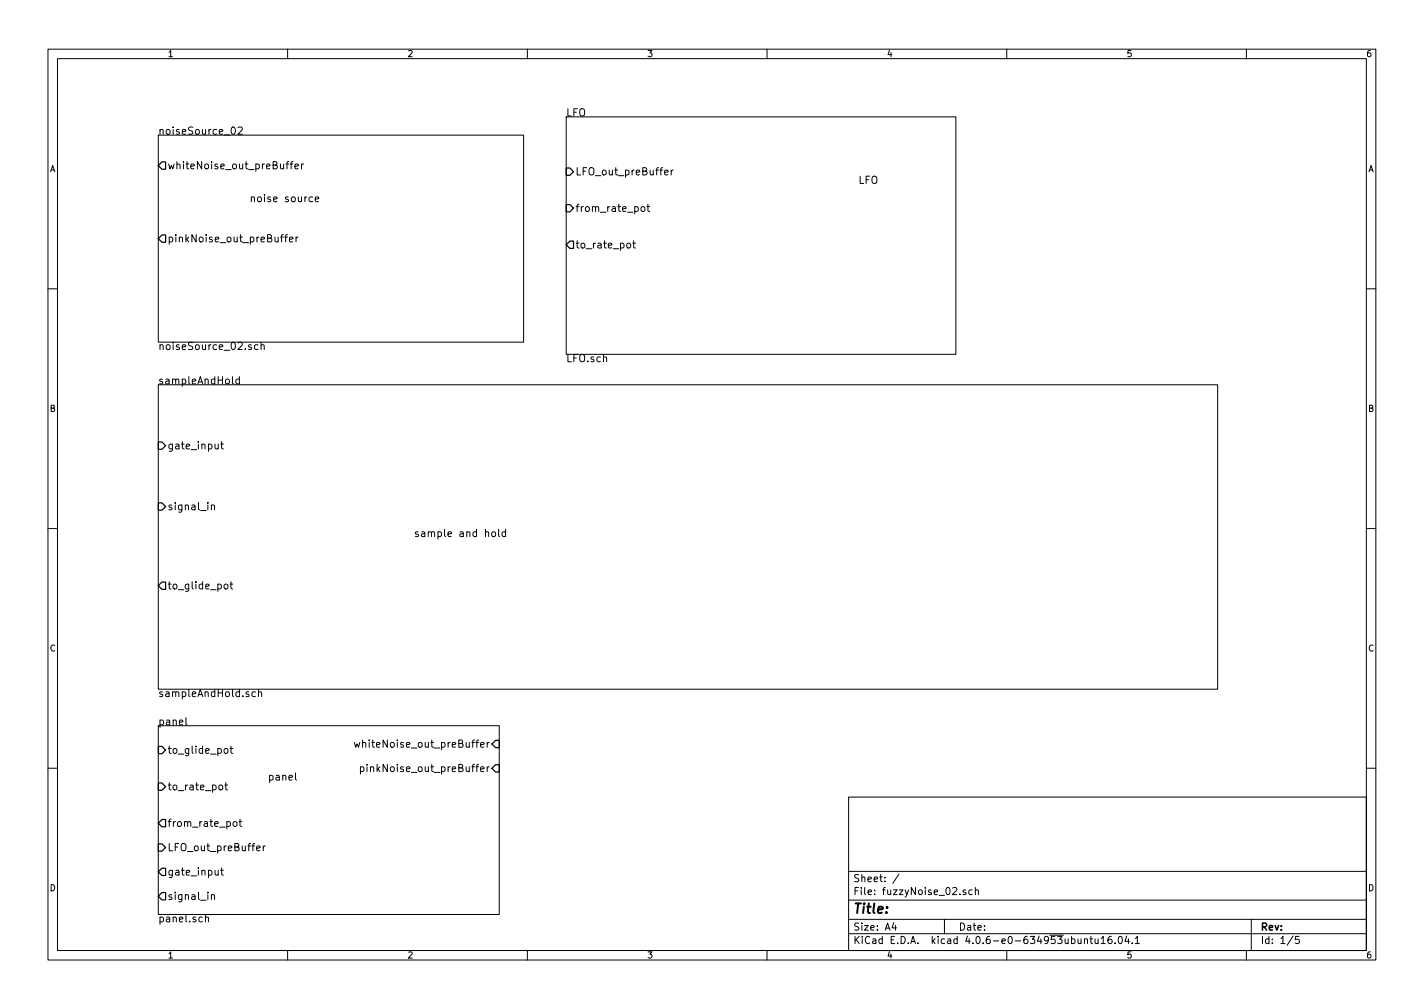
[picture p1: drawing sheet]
<svg xmlns="http://www.w3.org/2000/svg" width="297mm" height="210mm" viewBox="0 0 297 210" stroke-linecap="round" stroke-linejoin="round" font-family="sans-serif">
<g fill="none" stroke="#000" stroke-width=".21">
<path d="M10 10.3h277v189.9h-277zM12 12.2h273v186.1h-273zM60 10.3v1.9M110 10.3v1.9M160 10.3v1.9M210 10.3v1.9M260 10.3v1.9M33 28.2h76.2v43.2h-76.2zM48.4 26.6l.2-.1a.81 .81 0 0 1 .5 .7 .81 .81 0 0 1-.5 .8l-.2-.1-.2-.5zM49.7 26.6l.5-.1 .3 .4-.9 1.1h.9M59.7 34.2h.5M60.2 33.7l-.3 .2v1.3"/>
<path d="M60.5 34.2h.6M61.1 33.7l-.4 .2v1.3M61.5 34.7l.8-.1-.1-.3-.5-.1-.2 .2 .1 .7h.6M62.9 34.2v1M63.3 34.2l-.4 .3M118.1 24.4h81.3v49.5h-81.3zM138.6 36l.8-.2-.1-.2-.4-.1-.3 .2 .1 .7h.6M140 35.5v1M140.4 35.5l-.4 .3M58.5 49.4h.6M59.1 48.9l-.4 .3v1.3M59.4 49.4h.6"/>
<path d="M60 48.9l-.4 .3v1.3M60.4 50l.7-.2-.1-.3-.4-.1-.2 .3 .1 .7h.5M61.7 49.4v1.1M62.2 49.4l-.5 .4M65.2 41.1h-.4l-.3 .3 .1 .6h.6M65.8 41.6l.7-.2-.1-.3h-.4l-.2 .2v.7h.6M130.8 50.9l.2-.2 .5 .2v.6l-.1 .2h-.4l-.2-.1zM132 50.7h.6M132.2 50.2v1.3l.4 .2M133.8 43.3l.2-.2 .4 .2 .1 .5-.1 .2-.4 .1-.2-.1zM135 43.1h.5M135.2 42.6v1.3l.3 .2"/>
<path d="M10 60.2h2M48.5 78.6v1.3l.2 .2M49.9 79.1h-.4l-.3 .3 .2 .6h.5M49.9 78.6v1.5M53.8 72l-.4-.1-.3 .3 .1 .6h.6M54.5 72.1v-.1a.36 .36 0 0 1 .6 .1v.8M54.5 71.4v1.5M285 60.2h2M33 80.3h221v63.5h-221zM46 92.6h.6M46.2 92.1v1.3l.4 .2M10 110.3h2"/>
<path d="M44.1 105.5l.1-.1a.36 .36 0 0 1 .6 .2v.7M44.1 105.3v1M102.7 111l.4-.1 .3 .3v.5l-.3 .2h-.4l-.1-.2zM104 110.4v1.3l.2 .2M105.5 111l-.5-.1-.3 .3 .2 .7h.6M105.5 110.4v1.5M285 110.3h2M46.8 122l.2-.2 .5 .2v.6l-.1 .2-.4 .1-.2-.2zM48 121.8h.6M48.2 121.3v1.4l.4 .2M33 151.4h71.1v39.3h-71.1zM38.8 149.7v1.3l.2 .2"/>
<path d="M46.8 156.3l.2-.2 .5 .2v.6l-.1 .2h-.4l-.2-.1zM48 156.1h.6M48.2 155.6v1.3l.4 .2M53.3 144.4l-.4-.1-.3 .3 .1 .6h.6M53.9 144.4h.1a.36 .36 0 0 1 .6 .1v.8M53.9 143.8v1.5M73.9 154.9l.3 1 .3-.7 .3 .7 .3-1M75.2 159.9v1.6M100.3 155.4l.7-.2-.1-.3h-.4l-.2 .2v.7h.6M101.6 154.9v1M101.6 159.9v1.1M102.1 154.9l-.5 .3"/>
<path d="M102.1 159.9l-.5 .3M10 160.2h2M45.7 163.9l.2-.2 .5 .2 .1 .6-.2 .2-.4 .1-.2-.2zM46.9 163.7h.6M47.1 163.2v1.4l.4 .2M48.8 171.4h.3l.3 .3v.4l-.3 .3-.3-.1-.2-.2zM49.9 171.4h.5M50.1 170.9v1.3l.3 .2M53.5 177l.8-.2-.1-.3-.4-.1-.3 .3 .1 .7h.6M54.9 176.4v1.1M55.3 176.4l-.4 .4M61.6 161.2v1.3l.3 .2"/>
<path d="M75.2 160l.4-.1 .3 .3-.1 .7h-.6M100.3 160.4l.7-.1-.1-.3-.4-.1-.2 .3v.7h.6M177 166.3h108v32h-108zM285 160.2h2M42.8 191.4h.1a.36 .36 0 0 1 .6 .1v.8M42.8 190.8v1.5M44.1 186.8l.1-.1a.36 .36 0 0 1 .6 .1v.8M44.1 186.6v1M46 181.5h.6M46.2 181v1.3l.4 .2M60 198.3v1.9M110 198.3v1.9"/>
<path d="M160 198.3v1.9M177 194.8h108M177 191.8h108M177 187.8h108M177 181.8h108M186.4 192.5l-.3 1h.9M186.8 193v1M187.5 182.3l-1.3 2M197 191.8v3M201.4 185.7l-.3-.1-.2 .2v.2l.5 .2v.3h-.5M202.8 185.7l-.4-.1-.3 .3 .1 .6 .2 .1 .4-.1M203.5 185.7l.2-.1 .3 .1 .1 .9"/>
<path d="M203.5 185.1v1.5M210 198.3v1.9M226.2 196l.2-.2 .4 .1v.9M226.2 195.8v1M227.4 195.8h.5M227.6 195.3v1.3l.3 .2M228.4 195.8l.1 .9 .4 .1 .2-.1M229.1 195.8v1M229.7 195.8l.4-.5v1.5M229.7 196.8h.9M231.8 195.3l-.4 .1a1.11 1.11 0 0 0-.1 1.3l.4 .1 .2-.1 .1-.5-.3-.3-.4 .1-.2 .2M232.6 196.7v.1"/>
<path d="M233.4 195.5l.2-.2a.8 .8 0 0 1 .5 .8 .8 .8 0 0 1-.5 .7l-.4-.5zM235 195.2l-.3 1.1h.9M235.4 195.8v1M236.2 196.7v.1M236.8 195.8l.4-.5v1.5M236.8 196.8h.9M260 198.3v1.9M261 191.8v6.5M269.7 195.2l-1.2 2M271 195.3h-.7l-.1 .7h.7l.1 .2v.5l-.2 .1-.6-.1"/>
</g>
<g fill="none" stroke="#000" stroke-width=".25">
<path d="M33.8 33.8h.7v1.5h-.7l-.8-.8zM118.1 35h.8l.7 .8-.7 .8h-.8zM33.8 49h.7v1.5h-.7l-.8-.7zM118.1 42.7h.8l.7 .7-.7 .8h-.8zM118.9 50.3h.7v1.5h-.7l-.8-.8zM33 92.2h.8l.7 .8-.7 .7h-.8zM33 104.9h.8l.7 .8-.7 .7h-.8zM33.8 121.4h.7v1.5h-.7l-.8-.7zM33 155.7h.8l.7 .8-.7 .7h-.8zM103.4 154.4h.7v1.6h-.7l-.8-.8zM103.4 159.5h.7v1.5h-.7l-.8-.7zM33 163.3h.8l.7 .8-.7 .7h-.8z"/>
<path d="M33 176h.8l.7 .8-.7 .7h-.8zM33.8 170.9h.7v1.6h-.7l-.8-.8zM33.8 181.1h.7v1.5h-.7l-.8-.7zM33.8 186.2h.7v1.5h-.7l-.8-.8z"/>
</g>
<text font-size="2.8" x="178" y="190.5">Title:</text>
<g font-size="2.1">
<text x="33" y="28.1">noiseSource_02</text>
<text x="118.1" y="24.3">LFO</text>
<text x="35" y="35.3">whiteNoise_out_preBuffer</text>
<text x="120" y="36.6">LFO_out_preBuffer</text>
<text x="179.1" y="38.3">LFO</text>
<text x="52.1" y="42.2">noise source</text>
<text x="120" y="44.2">from_rate_pot</text>
<text x="35" y="50.5">pinkNoise_out_preBuffer</text>
<text x="120" y="51.8">to_rate_pot</text>
<text x="33" y="73">noiseSource_02.sch</text>
<text x="118.1" y="75.5">LFO.sch</text>
<text x="33" y="80.2">sampleAndHold</text>
<text x="35" y="93.7">gate_input</text>
<text x="35" y="106.4">signal_in</text>
<text x="86.4" y="112">sample and hold</text>
<text x="35" y="122.9">to_glide_pot</text>
<text x="33" y="145.4">sampleAndHold.sch</text>
<text x="33" y="151.3">panel</text>
<text x="75.8" y="156">whiteNoise_out_preBuffer</text>
<text x="35" y="157.2">to_glide_pot</text>
<text x="76.9" y="161">pinkNoise_out_preBuffer</text>
<text x="35" y="164.8">to_rate_pot</text>
<text x="55.9" y="162.8">panel</text>
<text x="35" y="172.5">from_rate_pot</text>
<text x="35" y="177.5">LFO_out_preBuffer</text>
<text x="35" y="182.6">gate_input</text>
<text x="178" y="184">Sheet: /</text>
<text x="35" y="187.7">signal_in</text>
<text x="178" y="186.7">File: fuzzyNoise_02.sch</text>
<text x="33" y="192.4">panel.sch</text>
<text x="178" y="196.9">KiCad E.D.A. kicad 4.0.6-e0-634953ubuntu16.04.1</text>
<text x="178" y="194.1">Size: A4</text>
<text x="200" y="194.1">Date:</text>
<text x="263" y="194.1">Rev:</text>
<text x="263" y="196.9">Id: 1/5</text>
</g>
<g font-size="1.8">
<text x="35" y="11.9">1</text>
<text x="85" y="11.9">2</text>
<text x="135" y="11.9">3</text>
<text x="185" y="11.9">4</text>
<text x="235" y="11.9">5</text>
<text x="285" y="11.9">6</text>
<text x="10.4" y="35.9">A</text>
<text x="285.4" y="35.9">A</text>
<text x="10.4" y="85.9">B</text>
<text x="285.4" y="85.9">B</text>
<text x="10.4" y="135.9">C</text>
<text x="285.4" y="135.9">C</text>
<text x="10.4" y="185.9">D</text>
<text x="285.4" y="185.9">D</text>
<text x="35" y="199.9">1</text>
<text x="85" y="199.9">2</text>
<text x="135" y="199.9">3</text>
<text x="185" y="199.9">4</text>
<text x="235" y="199.9">5</text>
<text x="285" y="199.9">6</text>
</g>
</svg>
